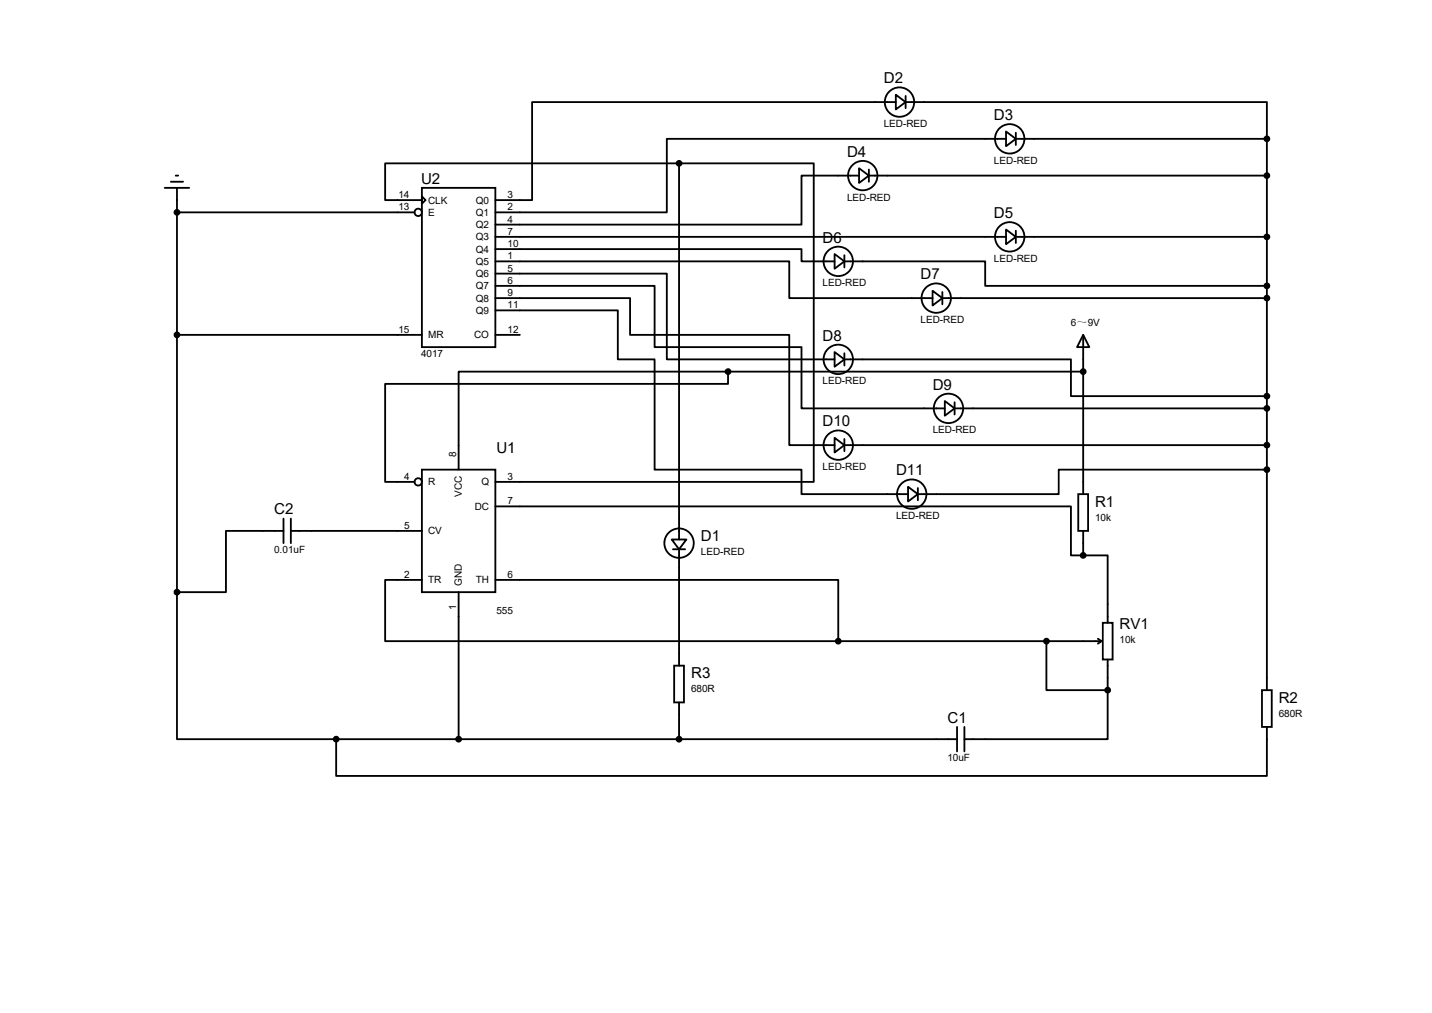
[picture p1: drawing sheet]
<svg xmlns="http://www.w3.org/2000/svg" width="297mm" height="210mm" viewBox="0 0 297 210" stroke-linecap="round" stroke-linejoin="round" font-family="sans-serif">
<g fill="none" stroke="#000" stroke-width=".38">
<path d="M185.8 19.6l2 1.6-2 1.5zM187.8 19.9v2.5M34.2 38.9h5M35.4 37.7h2.6M36.4 36.4h.6M36.7 38.9v83.9M87.5 38.9h15.2v33.1h-15.2zM140.8 33.9h-60.9v7.6h7.6M140.8 33.9h28v66h-66.1M140.8 33.9v77.9M178.2 34.9l2 1.5-2 1.5zM178.2 36.4h-12v10.2h-63.5"/>
<path d="M180.2 36.4h82.6M180.2 35.1v2.6M185.8 21.2h-75.4v20.3h-7.7M187.8 21.2h75v7.6M208.7 27.3l2 1.5-2 1.5zM208.7 28.8h-70.4v15.2h-35.6M210.7 28.8h52.1M210.7 27.5v2.6M262.8 28.8v114.3M36.7 44h49.3M87.5 40.7l.8 .8-.8 .7zM102.7 51.6h63.5v2.6h6.9"/>
<path d="M102.7 54.2h61v7.6h29.7M102.7 56.7h35.6v17.8h34.8M102.7 59.3h33.1v12.7h30.4v12.7h29.8M102.7 49.1h106M173.1 52.7l2 1.5-2 1.5zM175.1 54.2h29.2v5.1h58.5M175.1 52.9v2.6M208.7 47.6l2 1.5-2 1.5zM210.7 49.1h52.1M210.7 47.8v2.6M36.7 69.4h50.8M102.7 61.8h28v7.6h33v22.9h9.4"/>
<path d="M102.7 64.3h25.4v10.2h7.7v22.9h30.4v5h22.1M102.7 69.4h5.1M151 77v2.6h-71.1v20.3h6.1M151 77h-55.9v20.4M151 77h73.7M173.1 73l2 1.5-2 1.5zM175.1 74.5h47v7.6h40.7M175.1 73.2v2.6M193.4 60.3l2.1 1.5-2.1 1.5zM195.5 61.8h67.3M195.5 60.5v2.6M224.7 69.4l1.2 2.6h-2.5z"/>
<path d="M224.7 69.4v33M87.5 97.4h15.2v25.4h-15.2zM173.1 90.8l2 1.5-2 1.5zM175.1 92.3h87.7M175.1 91v2.6M196 83.1l2 1.6-2 1.5zM198 84.7h64.8M198 83.4v2.5M262.8 97.4h-43.2v5h-29.2M58.8 110.1h-11.9v12.7h-10.2M58.8 107.5v5.1M60.3 110.1h27.2"/>
<path d="M60.3 107.5v5.1M102.7 105h119.4v10.1h2.6M139.3 111.8h3.1l-1.6 2.1zM139.6 113.9h2.5M140.8 113.9v24.1M188.3 100.9l2.1 1.5-2.1 1.6zM190.4 101.2v2.5M223.6 102.4h2.1v7.7h-2.1zM224.7 115.1h5v14M224.7 110.1v5M36.7 122.8v30.4h33M87.5 120.2h-7.6v12.7h94"/>
<path d="M95.1 122.8v30.4M102.7 120.2h71.2v12.7M139.8 138h2.1v7.6h-2.1zM173.9 132.9h54.6M217 132.9v10.2h12.7M227.7 132.4l.8 .5M228.5 132.9l-.8 .5M228.7 129.1h2.1v7.6h-2.1zM229.7 136.7v6.4M69.7 153.2h128.8M140.8 145.6v7.6M198.5 150.7v5.1"/>
<path d="M200 150.7v5.1M229.7 143.1v10.1h-29.7M261.7 143.1h2.1v7.6h-2.1zM262.8 150.7v10.2h-193.1v-7.7"/>
<circle cx="178.9" cy="36.4" r="3"/>
<circle cx="186.6" cy="21.2" r="3"/>
<circle cx="209.4" cy="28.8" r="3"/>
<circle cx="86.7" cy="44" r=".76"/>
<circle cx="173.9" cy="54.2" r="3"/>
<circle cx="209.4" cy="49.1" r="3"/>
<circle cx="173.9" cy="74.5" r="3"/>
<circle cx="194.2" cy="61.8" r="3"/>
<circle cx="86.7" cy="99.9" r=".76"/>
<circle cx="173.9" cy="92.3" r="3"/>
<circle cx="196.7" cy="84.7" r="3"/>
<circle cx="140.8" cy="112.6" r="3"/>
<circle cx="189.1" cy="102.4" r="3"/>
</g>
<g fill="#000" stroke="#000" stroke-width=".38">
<circle cx="140.8" cy="33.9" r=".51"/>
<circle cx="262.8" cy="28.8" r=".51"/>
<circle cx="262.8" cy="36.4" r=".51"/>
<circle cx="36.7" cy="44" r=".51"/>
<circle cx="262.8" cy="59.3" r=".51"/>
<circle cx="262.8" cy="49.1" r=".51"/>
<circle cx="36.7" cy="69.4" r=".51"/>
<circle cx="151" cy="77" r=".51"/>
<circle cx="224.7" cy="77" r=".51"/>
<circle cx="262.8" cy="61.8" r=".51"/>
<circle cx="262.8" cy="82.1" r=".51"/>
<circle cx="262.8" cy="97.4" r=".51"/>
<circle cx="262.8" cy="84.7" r=".51"/>
<circle cx="262.8" cy="92.3" r=".51"/>
<circle cx="224.7" cy="115.1" r=".51"/>
<circle cx="36.7" cy="122.8" r=".51"/>
<circle cx="173.9" cy="132.9" r=".51"/>
<circle cx="217" cy="132.9" r=".51"/>
<circle cx="69.7" cy="153.2" r=".51"/>
<circle cx="95.1" cy="153.2" r=".51"/>
<circle cx="140.8" cy="153.2" r=".51"/>
<circle cx="229.7" cy="143.1" r=".51"/>
</g>
<g font-size="3.1">
<text x="183.3" y="17.3">D2</text>
<text x="206.2" y="24.9">D3</text>
<text x="175.7" y="32.5">D4</text>
<text x="87.3" y="38.1">U2</text>
<text x="206.2" y="45.2">D5</text>
<text x="170.6" y="50.3">D6</text>
<text x="190.9" y="57.9">D7</text>
<text x="170.6" y="70.6">D8</text>
<text x="193.5" y="80.8">D9</text>
<text x="170.6" y="88.4">D10</text>
<text x="103" y="94">U1</text>
<text x="185.8" y="98.6">D11</text>
<text x="56.9" y="106.6">C2</text>
<text x="227.1" y="105.1">R1</text>
<text x="145.4" y="112.2">D1</text>
<text x="232.2" y="130.5">RV1</text>
<text x="143.3" y="140.6">R3</text>
<text x="196.5" y="149.8">C1</text>
<text x="265.2" y="145.7">R2</text>
</g>
<g font-size="2.1">
<text x="183.3" y="26.3">LED-RED</text>
<text x="206.2" y="34">LED-RED</text>
<text x="82.6" y="41.1">14</text>
<text x="105.3" y="41.1">3</text>
<text x="175.7" y="41.6">LED-RED</text>
<text x="82.6" y="43.6">13</text>
<text x="88.8" y="42.2">CLK</text>
<text x="88.8" y="44.7">E</text>
<text x="98.7" y="42.2">Q0</text>
<text x="98.7" y="44.7">Q1</text>
<text x="98.7" y="47.3">Q2</text>
<text x="105.3" y="43.6">2</text>
<text x="105.3" y="46.1">4</text>
<text x="98.7" y="49.8">Q3</text>
<text x="98.7" y="52.4">Q4</text>
<text x="105.3" y="48.7">7</text>
<text x="105.3" y="51.2">10</text>
<text x="105.3" y="53.8">1</text>
<text x="98.7" y="54.9">Q5</text>
<text x="98.7" y="57.4">Q6</text>
<text x="98.7" y="60">Q7</text>
<text x="105.3" y="56.3">5</text>
<text x="105.3" y="58.8">6</text>
<text x="170.6" y="59.4">LED-RED</text>
<text x="206.2" y="54.3">LED-RED</text>
<text x="98.7" y="62.5">Q8</text>
<text x="98.7" y="65.1">Q9</text>
<text x="105.3" y="61.4">9</text>
<text x="105.3" y="63.9">11</text>
<text x="82.6" y="69">15</text>
<text x="88.8" y="70.1">MR</text>
<text x="98.3" y="70.1">CO</text>
<text x="105.3" y="69">12</text>
<text x="190.9" y="67">LED-RED</text>
<text x="222.1" y="67.6">6～9V</text>
<text x="87.3" y="74.1">4017</text>
<text x="170.6" y="79.7">LED-RED</text>
<text x="193.5" y="89.8">LED-RED</text>
<text x="94.6" y="94.8" transform="rotate(-90 94.6 94.8)">8</text>
<text x="83.8" y="99.5">4</text>
<text x="88.8" y="100.6">R</text>
<text x="99.9" y="100.6">Q</text>
<text x="105.3" y="99.5">3</text>
<text x="170.6" y="97.5">LED-RED</text>
<text x="95.8" y="103" transform="rotate(-90 95.8 103)">VCC</text>
<text x="98.5" y="105.7">DC</text>
<text x="105.3" y="104.6">7</text>
<text x="185.8" y="107.6">LED-RED</text>
<text x="227.1" y="107.9">10k</text>
<text x="83.8" y="109.6">5</text>
<text x="88.8" y="110.8">CV</text>
<text x="56.9" y="114.7">0.01uF</text>
<text x="83.8" y="119.8">2</text>
<text x="105.3" y="119.8">6</text>
<text x="145.4" y="115.1">LED-RED</text>
<text x="88.8" y="120.9">TR</text>
<text x="95.8" y="121.5" transform="rotate(-90 95.8 121.5)">GND</text>
<text x="98.7" y="120.9">TH</text>
<text x="94.6" y="126.4" transform="rotate(-90 94.6 126.4)">1</text>
<text x="103" y="127.4">555</text>
<text x="232.2" y="133.3">10k</text>
<text x="143.3" y="143.5">680R</text>
<text x="265.2" y="148.6">680R</text>
<text x="196.5" y="157.9">10uF</text>
</g>
</svg>
